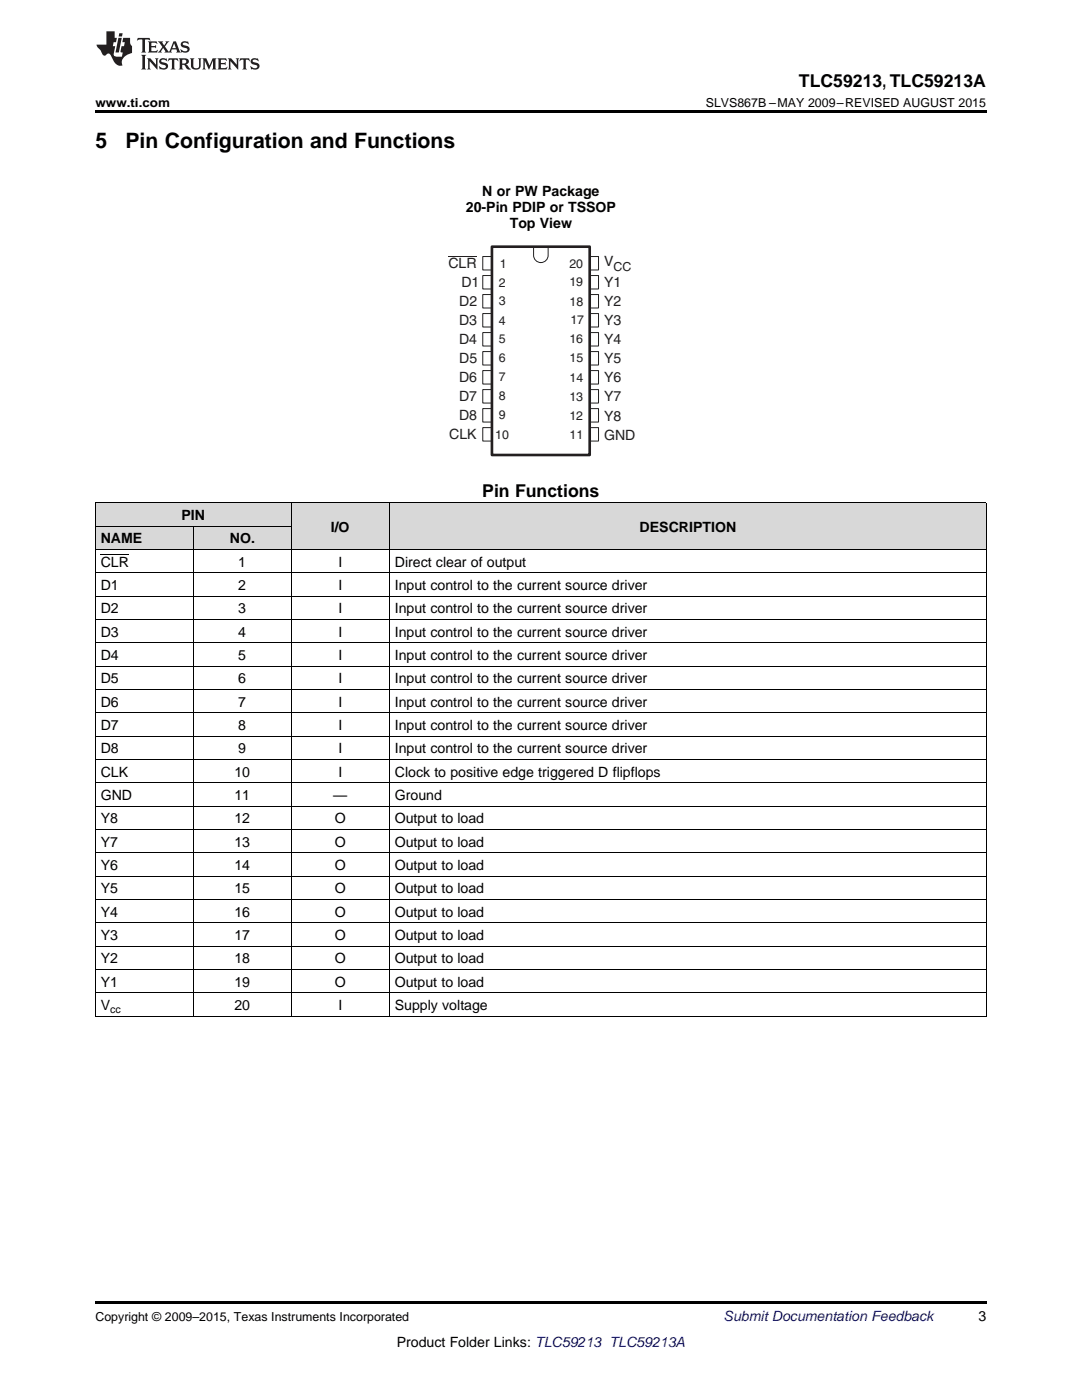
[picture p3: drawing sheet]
<svg xmlns="http://www.w3.org/2000/svg" width="216mm" height="279mm" viewBox="0 0 216 279" stroke-linecap="round" stroke-linejoin="round" font-family="sans-serif">
<g fill="#d8d8d8">
<path d="M19 105.1h19.6v4.6h-19.6z"/>
<path d="M38.6 105.1h19.5v4.6h-19.5z"/>
<path d="M58.1 100.4h19.6v9.3h-19.6z"/>
<path d="M77.7 100.4h119.1v9.3h-119.1z"/>
<path d="M19 100.4h19.6v4.7h-19.6z"/>
<path d="M38.6 100.4h19.5v4.7h-19.5z"/>
</g>
<path d="M19 22h177.8v.5h-177.8zM19 202.8h.2zM58 202.8h.1zM77.6 202.8h.1zM196.7 202.8h.1zM19 259.7h177.8v.5h-177.8z" fill="#000"/>
<g fill="none" stroke="#000" stroke-width=".2">
<path d="M19 100.3l177.8 .1v102.4M19 119h177.8M19 114.3h177.8M19 109.7h177.8M19 105h39.1M19.1 100.4v102.4M38.5 105v97.8M58.1 100.4v102.4M77.7 100.4v102.4M19 137.6h177.8M19 132.9h177.8M19 128.3h177.8"/>
<path d="M19 123.6h177.8M19 156.2h177.8M19 151.6h177.8M19 146.9h177.8M19 142.3h177.8M19 179.5h177.8M19 174.9h177.8M19 170.2h177.8M19 165.5h177.8M19 160.9h177.8M19 198.1h177.8M19 193.5h177.8"/>
<path d="M19 188.8h177.8M19 184.2h177.8M19 202.8h177.8"/>
</g>
<path d="M98.2 49.2h19.5v41.6h-19.5z" fill="none" stroke="#231f20" stroke-width=".53"/>
<g fill="none" stroke="#231f20" stroke-width=".2">
<path d="M89.5 51.3h5.6M96.3 51.2h1.8v2.7h-1.8zM96.3 55h1.8v2.7h-1.8zM96.3 58.8h1.8v2.7h-1.8zM106.5 49.2h2.9v1.8a1.46 1.46 0 0 1-1.5 1.4 1.46 1.46 0 0 1-1.4-1.4zM117.7 51.2h1.7v2.7h-1.7zM117.7 55h1.7v2.7h-1.7zM117.7 58.8h1.7v2.7h-1.7zM96.3 62.6h1.8v2.7h-1.8zM96.3 66.4h1.8v2.7h-1.8zM96.3 70.2h1.8v2.6h-1.8zM96.3 74h1.8v2.6h-1.8z"/>
<path d="M96.3 77.8h1.8v2.6h-1.8zM117.7 62.6h1.7v2.7h-1.7zM117.7 66.4h1.7v2.7h-1.7zM117.7 70.2h1.7v2.6h-1.7zM117.7 74h1.7v2.6h-1.7zM117.7 77.8h1.7v2.6h-1.7zM96.3 81.5h1.8v2.7h-1.8zM96.3 85.3h1.8v2.7h-1.8zM117.7 81.5h1.7v2.7h-1.7zM117.7 85.3h1.7v2.7h-1.7z"/>
</g>
<g fill="#231f20">
<path d="M27.5 7.6l-.1 .5 .4-.2h.6v.1v2.1l-.2 .4h1l-.3-.4v-2.1l.1-.1h.5l.5 .2-.2-.5zM29.5 8.3l.2 .3v1.5l-.2 .4h1.8l.2-.6a1.04 1.04 0 0 1-1.3 .2v-.7h.6l.3 .2v-.6l-.3 .2h-.6v-.6l.8-.1 .4 .3-.2-.5zM31.5 8.3l.9 1.1-.9 1.1h.8l-.2-.2 .5-.7 .4 .7-.2 .2h1.5l-.1-.2 .1-.4h.9l.1 .4-.2 .2h1l-.3-.3-.7-1.9h-.5l-.9 2-.8-1 .9-1h-.8l.1 .3-.3 .5-.4-.6 .2-.2zM34.7 8.6l.4 1h-.7zM36.3 8.4a.63 .63 0 0 0-.2 .7 .63 .63 0 0 0 .6 .4l.6 .2 .1 .2a.75 .75 0 0 1-.7 .4 .75 .75 0 0 1-.6-.5l.1 .7 .1-.1a1.11 1.11 0 0 0 1.5-.6 1.13 1.13 0 0 0-1.2-.8l-.1-.4a1.04 1.04 0 0 1 1.2 .2l-.2-.5-.1 .1-.5-.2zM28.2 10.9l.2 .4v2.2l-.2 .4h1l-.3-.4v-2.2l.3-.4zM29.3 11.6l.3 .4v1.5l-.3 .4h.8l-.2-.4v-1.3l1.5 1.7v-1.9l.2-.4h-.7l.2 .4v.9l-1.1-1.3zM32 11.8a.62 .62 0 0 0-.2 .7 .62 .62 0 0 0 .6 .4l.6 .1 .1 .3a.76 .76 0 0 1-.7 .3 .76 .76 0 0 1-.6-.4l.1 .7 .1-.1a1.11 1.11 0 0 0 1.5-.6 1.13 1.13 0 0 0-1.2-.8l-.1-.4a1.04 1.04 0 0 1 1.2 .2l-.2-.6-.1 .1-.5-.1zM33.7 11.6l-.2 .6a.61 .61 0 0 1 .8-.3v1.6l-.2 .4h.9l-.2-.4v-1.6a.63 .63 0 0 1 .8 .3l-.2-.6zM35.6 11.6l.3 .4v1.5l-.3 .4h1l-.2-.2v-.8l.5 .2a.76 .76 0 0 0 1.2 .7l-1-1a.58 .58 0 0 0 .6-.5 .58 .58 0 0 0-.5-.6zM36.4 11.9h.1a.45 .45 0 0 1 .5 .1 .45 .45 0 0 1 .1 .5l-.7 .2zM37.9 11.6l.2 .2a2.17 2.17 0 0 0 .3 1.9 .99 .99 0 0 0 1.6-.6v-1.1l.2-.4h-.7l.2 .2a1.92 1.92 0 0 1-.2 1.8 .6 .6 0 0 1-.9-.5v-1.1l.2-.4zM40.4 11.6l.2 .4v1.5l-.2 .4h.7l-.2-.4v-1.4l.8 1.8 .8-1.8v1.4l-.2 .4h.9l-.2-.4v-1.5l.2-.4h-.8l-.6 1.5-.6-1.5zM43.4 11.6l.2 .4v1.5l-.2 .4h1.8l.2-.6a1.04 1.04 0 0 1-1.3 .1v-.6h.5l.4 .2v-.6l-.4 .2h-.5v-.7h.8l.3 .3-.1-.6zM45.5 11.6l.2 .4v1.5l-.2 .4h.7l-.2-.4v-1.3l1.5 1.7v-1.9l.2-.4h-.7l.2 .4v.9l-1.1-1.3zM47.9 11.6l-.1 .6a.61 .61 0 0 1 .8-.3v1.6l-.3 .4h1l-.3-.4 .1-1.6a.63 .63 0 0 1 .7 .3l-.1-.6zM50.2 11.8a.62 .62 0 0 0-.2 .7 .62 .62 0 0 0 .6 .4l.6 .1 .2 .3a.76 .76 0 0 1-.8 .3 .76 .76 0 0 1-.6-.4l.1 .7 .2-.1a1.11 1.11 0 0 0 1.5-.6 1.13 1.13 0 0 0-1.3-.8l-.1-.4a1.04 1.04 0 0 1 1.2 .2l-.1-.6-.2 .1-.5-.1z"/>
<path d="M21.2 6.3v2.6h-1.9l.1 .4 .7 .9a.91 .91 0 0 0 1 .8 .56 .56 0 0 1 .5-.3 .56 .56 0 0 1 .5 .3l.4 .8a1.53 1.53 0 0 0 1.9 1.2 1.54 1.54 0 0 1 1-2.1l.9-.3v-1.4a1.52 1.52 0 0 1-.3-1.6h-1.4l-.2 .8h.5l-.2 .8h-.4l-.2 1v.2l.4 .1-.2 .8a1.93 1.93 0 0 1-1.6-.3l.3-1.8h-.5l.2-.8h.4l.2-.8h-.4v-1.3zM23.6 7.6l-.6 2.9h.7l.6-2.9zM23.8 6.6l-.1 .7h.6l.2-.7z"/>
</g>
<path d="M20.1 110.6h5.7" fill="none" stroke="#000" stroke-width=".2"/>
<g font-size="4.2">
<text x="19" y="29.6">5</text>
<text x="25" y="29.6">Pin Configuration and Functions</text>
</g>
<g font-size="3.5">
<text x="159.4" y="17.3">TLC59213, TLC59213A</text>
<text x="96.2" y="99.1">Pin Functions</text>
</g>
<g font-size="2.8">
<text x="96.2" y="39.2">N or PW Package</text>
<text x="93" y="42.3">20-Pin PDIP or TSSOP</text>
<text x="101.7" y="45.5">Top View</text>
<text x="36.2" y="103.8">PIN</text>
<text x="66" y="106.1">I/O</text>
<text x="127.6" y="106.1">DESCRIPTION</text>
<text x="20.1" y="108.4">NAME</text>
<text x="20.1" y="113.1">CLR</text>
<text x="45.9" y="108.4">NO.</text>
<text x="47.6" y="113.1">1</text>
<text x="67.5" y="113.1">I</text>
<text x="78.8" y="113.1">Direct clear of output</text>
<text x="20.1" y="117.8">D1</text>
<text x="47.6" y="117.8">2</text>
<text x="67.5" y="117.8">I</text>
<text x="78.8" y="117.8">Input control to the current source driver</text>
<text x="20.1" y="122.4">D2</text>
<text x="47.6" y="122.4">3</text>
<text x="67.5" y="122.4">I</text>
<text x="78.8" y="122.4">Input control to the current source driver</text>
<text x="20.1" y="127.1">D3</text>
<text x="20.1" y="131.7">D4</text>
<text x="47.6" y="127.1">4</text>
<text x="47.6" y="131.7">5</text>
<text x="67.5" y="127.1">I</text>
<text x="67.5" y="131.7">I</text>
<text x="78.8" y="127.1">Input control to the current source driver</text>
<text x="78.8" y="131.7">Input control to the current source driver</text>
<text x="20.1" y="136.4">D5</text>
<text x="47.6" y="136.4">6</text>
<text x="67.5" y="136.4">I</text>
<text x="78.8" y="136.4">Input control to the current source driver</text>
<text x="20.1" y="141">D6</text>
<text x="47.6" y="141">7</text>
<text x="67.5" y="141">I</text>
<text x="78.8" y="141">Input control to the current source driver</text>
<text x="20.1" y="145.7">D7</text>
<text x="47.6" y="145.7">8</text>
<text x="67.5" y="145.7">I</text>
<text x="78.8" y="145.7">Input control to the current source driver</text>
<text x="20.1" y="150.4">D8</text>
<text x="20.1" y="155">CLK</text>
<text x="46.8" y="155">10</text>
<text x="47.6" y="150.4">9</text>
<text x="67.5" y="150.4">I</text>
<text x="67.5" y="155">I</text>
<text x="78.8" y="150.4">Input control to the current source driver</text>
<text x="78.8" y="155">Clock to positive edge triggered D flipflops</text>
<text x="20.1" y="159.7">GND</text>
<text x="46.8" y="159.7">11</text>
<text x="66.5" y="159.7">—</text>
<text x="78.8" y="159.7">Ground</text>
<text x="20.1" y="164.3">Y8</text>
<text x="46.8" y="164.3">12</text>
<text x="66.8" y="164.3">O</text>
<text x="78.8" y="164.3">Output to load</text>
<text x="20.1" y="169">Y7</text>
<text x="20.1" y="173.6">Y6</text>
<text x="46.8" y="169">13</text>
<text x="46.8" y="173.6">14</text>
<text x="66.8" y="169">O</text>
<text x="66.8" y="173.6">O</text>
<text x="78.8" y="169">Output to load</text>
<text x="78.8" y="173.6">Output to load</text>
<text x="20.1" y="178.3">Y5</text>
<text x="46.8" y="178.3">15</text>
<text x="66.8" y="178.3">O</text>
<text x="78.8" y="178.3">Output to load</text>
<text x="20.1" y="183">Y4</text>
<text x="46.8" y="183">16</text>
<text x="66.8" y="183">O</text>
<text x="78.8" y="183">Output to load</text>
<text x="20.1" y="187.6">Y3</text>
<text x="46.8" y="187.6">17</text>
<text x="66.8" y="187.6">O</text>
<text x="78.8" y="187.6">Output to load</text>
<text x="20.1" y="192.3">Y2</text>
<text x="20.1" y="196.9">Y1</text>
<text x="46.8" y="192.3">18</text>
<text x="46.8" y="196.9">19</text>
<text x="66.8" y="192.3">O</text>
<text x="66.8" y="196.9">O</text>
<text x="78.8" y="192.3">Output to load</text>
<text x="78.8" y="196.9">Output to load</text>
<text x="20.1" y="201.6">V</text>
<text x="46.8" y="201.6">20</text>
<text x="67.5" y="201.6">I</text>
<text x="78.8" y="201.6">Supply voltage</text>
<text x="195.3" y="263.6">3</text>
<text x="79.2" y="268.9">Product Folder Links: TLC59213 TLC59213A</text>
</g>
<g font-size="2.8" fill="#231f20">
<text x="89.5" y="53.6">CLR</text>
<text x="120.5" y="53">V</text>
<text x="92.1" y="57.3">D1</text>
<text x="120.5" y="57.3">Y1</text>
<text x="91.6" y="64.9">D3</text>
<text x="91.6" y="61.1">D2</text>
<text x="120.5" y="61.1">Y2</text>
<text x="120.5" y="65">Y3</text>
<text x="91.6" y="68.7">D4</text>
<text x="120.5" y="68.7">Y4</text>
<text x="91.6" y="76.3">D6</text>
<text x="91.6" y="72.5">D5</text>
<text x="120.5" y="72.5">Y5</text>
<text x="120.5" y="76.3">Y6</text>
<text x="91.6" y="80.1">D7</text>
<text x="91.6" y="83.9">D8</text>
<text x="120.5" y="80.1">Y7</text>
<text x="120.5" y="83.9">Y8</text>
<text x="89.6" y="87.7">CLK</text>
<text x="120.5" y="87.8">GND</text>
</g>
<text font-size="2.8" fill="#0000c8" x="144.4" y="263.6">Submit Documentation Feedback</text>
<g font-size="2.5">
<text x="19" y="21.4">www.ti.com</text>
<text x="140.8" y="21.4">SLVS867B –MAY 2009–REVISED AUGUST 2015</text>
<text x="19" y="263.6">Copyright © 2009–2015, Texas Instruments Incorporated</text>
</g>
<g font-size="2.5" fill="#231f20">
<text x="99.7" y="53.4">1</text>
<text x="113.6" y="53.4">20</text>
<text x="99.5" y="57.2">2</text>
<text x="113.6" y="57.2">19</text>
<text x="122.4" y="54">CC</text>
<text x="99.5" y="64.8">4</text>
<text x="99.5" y="61">3</text>
<text x="113.6" y="61">18</text>
<text x="113.8" y="64.8">17</text>
<text x="99.5" y="68.5">5</text>
<text x="113.6" y="68.5">16</text>
<text x="99.5" y="76.1">7</text>
<text x="99.5" y="72.3">6</text>
<text x="113.6" y="76.1">14</text>
<text x="113.6" y="72.3">15</text>
<text x="99.5" y="79.9">8</text>
<text x="99.5" y="83.7">9</text>
<text x="113.6" y="80">13</text>
<text x="113.6" y="83.7">12</text>
<text x="98.8" y="87.5">10</text>
<text x="113.6" y="87.5">11</text>
</g>
<text font-size="2.1" x="22" y="202.1">cc</text>
</svg>
